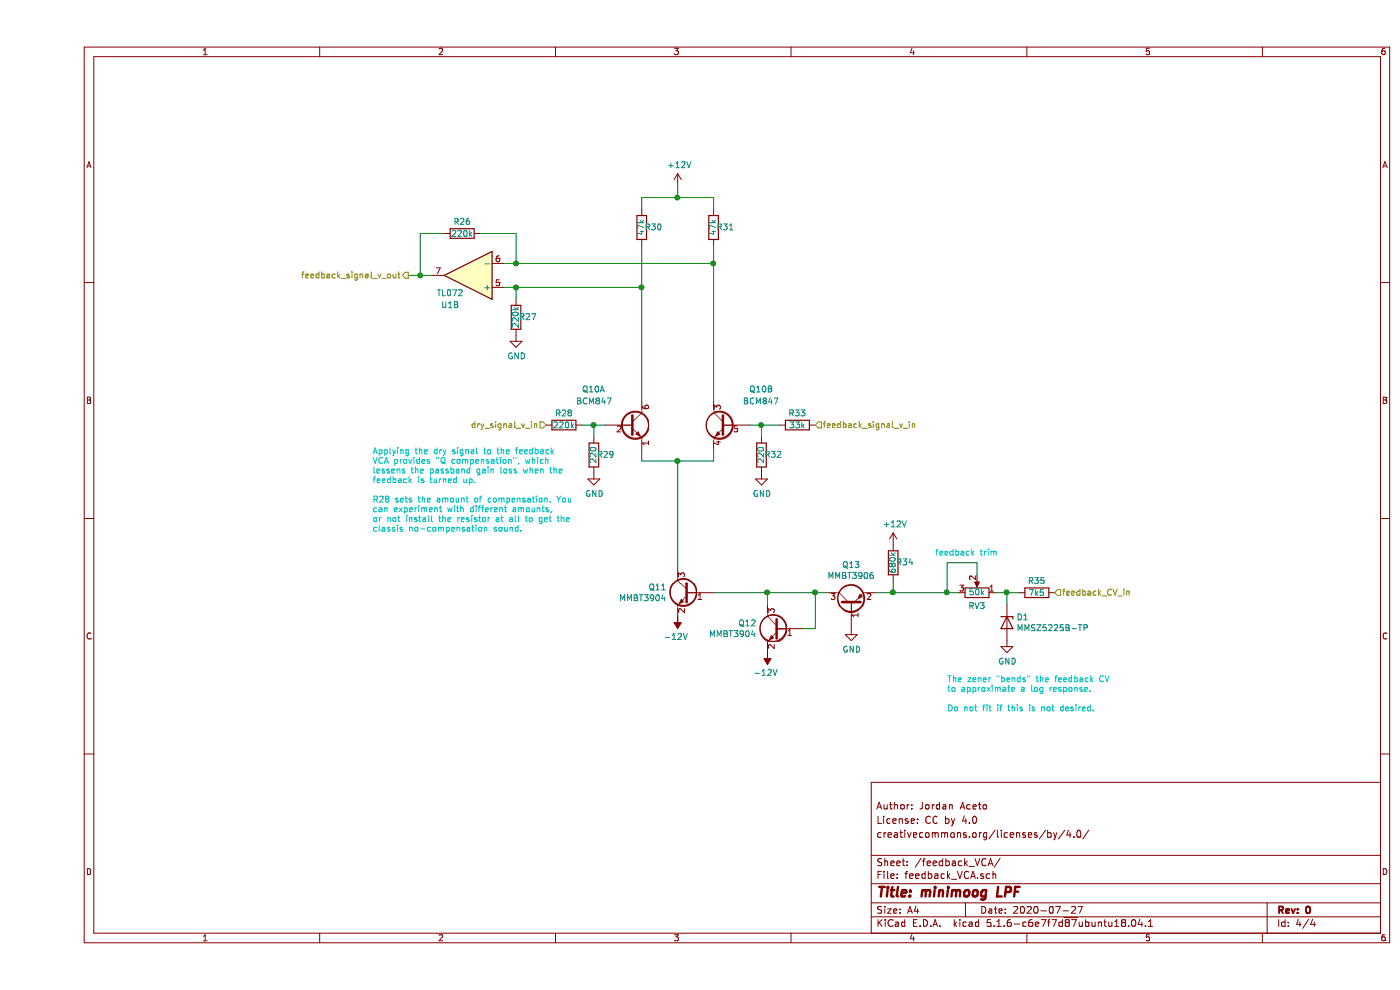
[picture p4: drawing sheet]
EESchema Schematic File Version 4
EELAYER 30 0
EELAYER END
$Descr A4 11693 8268
encoding utf-8
Sheet 4 4
Title "minimoog LPF"
Date "2020-07-27"
Rev "0"
Comp ""
Comment1 "creativecommons.org/licenses/by/4.0/"
Comment2 "License: CC by 4.0"
Comment3 "Author: Jordan Aceto"
Comment4 ""
$EndDescr
$Comp
L Amplifier_Operational:TL072 U1
U 2 1
P 3600 2300
F 0 "U1" H 3750 2550 50  0000 C CNN
F 1 "TL072" H 3750 2450 50  0000 C CNN
F 2 "Package_SO:SOIC-8_3.9x4.9mm_P1.27mm" H 3600 2300 50  0001 C CNN
F 3 "http://www.ti.com/lit/ds/symlink/tl071.pdf" H 3600 2300 50  0001 C CNN
	2    3600 2300
	-1   0    0    1   
$EndComp
$Comp
L Device:R R26
U 1 1
P 3550 1950
F 0 "R26" V 3450 1950 50  0000 C CNN
F 1 "220k" V 3550 1950 50  0000 C CNN
F 2 "Resistor_SMD:R_0805_2012Metric_Pad1.15x1.40mm_HandSolder" V 3480 1950 50  0001 C CNN
F 3 "~" H 3550 1950 50  0001 C CNN
	1    3550 1950
	0    1    1    0   
$EndComp
Wire Wire Line
	3400 1950 3200 1950
Wire Wire Line
	3200 1950 3200 2300
Wire Wire Line
	3200 2300 3300 2300
Wire Wire Line
	3900 2200 4000 2200
Wire Wire Line
	4000 2200 4000 1950
Wire Wire Line
	4000 1950 3700 1950
$Comp
L Device:R R27
U 1 1
P 4000 2650
F 0 "R27" H 3900 2650 50  0000 C CNN
F 1 "220k" V 4000 2650 50  0000 C CNN
F 2 "Resistor_SMD:R_0805_2012Metric_Pad1.15x1.40mm_HandSolder" V 3930 2650 50  0001 C CNN
F 3 "~" H 4000 2650 50  0001 C CNN
	1    4000 2650
	-1   0    0    1   
$EndComp
Wire Wire Line
	4000 2500 4000 2400
Wire Wire Line
	4000 2400 3900 2400
$Comp
L power:GND #PWR0133
U 1 1
P 4000 2800
F 0 "#PWR0133" H 4000 2550 50  0001 C CNN
F 1 "GND" H 4005 2627 50  0000 C CNN
F 2 "" H 4000 2800 50  0001 C CNN
F 3 "" H 4000 2800 50  0001 C CNN
	1    4000 2800
	1    0    0    -1  
$EndComp
$Comp
L Device:R R30
U 1 1
P 5050 1900
F 0 "R30" H 4950 1900 50  0000 C CNN
F 1 "47k" V 5050 1900 50  0000 C CNN
F 2 "Resistor_SMD:R_0805_2012Metric_Pad1.15x1.40mm_HandSolder" V 4980 1900 50  0001 C CNN
F 3 "~" H 5050 1900 50  0001 C CNN
	1    5050 1900
	-1   0    0    1   
$EndComp
$Comp
L Device:R R31
U 1 1
P 5650 1900
F 0 "R31" H 5550 1900 50  0000 C CNN
F 1 "47k" V 5650 1900 50  0000 C CNN
F 2 "Resistor_SMD:R_0805_2012Metric_Pad1.15x1.40mm_HandSolder" V 5580 1900 50  0001 C CNN
F 3 "~" H 5650 1900 50  0001 C CNN
	1    5650 1900
	-1   0    0    1   
$EndComp
$Comp
L Device:R R29
U 1 1
P 4650 3800
F 0 "R29" H 4550 3800 50  0000 C CNN
F 1 "220" V 4650 3800 50  0000 C CNN
F 2 "Resistor_SMD:R_0805_2012Metric_Pad1.15x1.40mm_HandSolder" V 4580 3800 50  0001 C CNN
F 3 "~" H 4650 3800 50  0001 C CNN
	1    4650 3800
	-1   0    0    1   
$EndComp
$Comp
L power:GND #PWR0134
U 1 1
P 4650 3950
F 0 "#PWR0134" H 4650 3700 50  0001 C CNN
F 1 "GND" H 4655 3777 50  0000 C CNN
F 2 "" H 4650 3950 50  0001 C CNN
F 3 "" H 4650 3950 50  0001 C CNN
	1    4650 3950
	1    0    0    -1  
$EndComp
$Comp
L Device:R R32
U 1 1
P 6050 3800
F 0 "R32" H 5950 3800 50  0000 C CNN
F 1 "220" V 6050 3800 50  0000 C CNN
F 2 "Resistor_SMD:R_0805_2012Metric_Pad1.15x1.40mm_HandSolder" V 5980 3800 50  0001 C CNN
F 3 "~" H 6050 3800 50  0001 C CNN
	1    6050 3800
	-1   0    0    1   
$EndComp
$Comp
L power:GND #PWR0135
U 1 1
P 6050 3950
F 0 "#PWR0135" H 6050 3700 50  0001 C CNN
F 1 "GND" H 6055 3777 50  0000 C CNN
F 2 "" H 6050 3950 50  0001 C CNN
F 3 "" H 6050 3950 50  0001 C CNN
	1    6050 3950
	1    0    0    -1  
$EndComp
$Comp
L Device:R R33
U 1 1
P 6350 3550
F 0 "R33" V 6250 3550 50  0000 C CNN
F 1 "33k" V 6350 3550 50  0000 C CNN
F 2 "Resistor_SMD:R_0805_2012Metric_Pad1.15x1.40mm_HandSolder" V 6280 3550 50  0001 C CNN
F 3 "~" H 6350 3550 50  0001 C CNN
	1    6350 3550
	0    1    1    0   
$EndComp
$Comp
L power:-12V #PWR0136
U 1 1
P 5350 5150
F 0 "#PWR0136" H 5350 5250 50  0001 C CNN
F 1 "-12V" H 5365 5323 50  0000 C CNN
F 2 "" H 5350 5150 50  0001 C CNN
F 3 "" H 5350 5150 50  0001 C CNN
	1    5350 5150
	-1   0    0    1   
$EndComp
$Comp
L power:-12V #PWR0137
U 1 1
P 6100 5450
F 0 "#PWR0137" H 6100 5550 50  0001 C CNN
F 1 "-12V" H 6115 5623 50  0000 C CNN
F 2 "" H 6100 5450 50  0001 C CNN
F 3 "" H 6100 5450 50  0001 C CNN
	1    6100 5450
	-1   0    0    1   
$EndComp
Wire Wire Line
	6100 5050 6100 4950
Wire Wire Line
	6100 4950 5650 4950
Wire Wire Line
	6100 4950 6500 4950
Wire Wire Line
	6500 4950 6500 5250
Connection ~ 6100 4950
$Comp
L power:GND #PWR0138
U 1 1
P 6800 5250
F 0 "#PWR0138" H 6800 5000 50  0001 C CNN
F 1 "GND" H 6805 5077 50  0000 C CNN
F 2 "" H 6800 5250 50  0001 C CNN
F 3 "" H 6800 5250 50  0001 C CNN
	1    6800 5250
	1    0    0    -1  
$EndComp
Wire Wire Line
	6600 4950 6500 4950
Connection ~ 6500 4950
$Comp
L Device:R_POT RV3
U 1 1
P 7850 4950
F 0 "RV3" V 7735 4950 50  0000 C CNN
F 1 "50k" V 7850 4950 50  0000 C CNN
F 2 "Potentiometer_THT:Potentiometer_Bourns_3296W_Vertical" H 7850 4950 50  0001 C CNN
F 3 "~" H 7850 4950 50  0001 C CNN
	1    7850 4950
	0    1    -1   0   
$EndComp
Wire Wire Line
	7700 4950 7600 4950
Wire Wire Line
	7600 4950 7600 4700
Wire Wire Line
	7600 4700 7850 4700
Wire Wire Line
	7850 4700 7850 4800
Connection ~ 7600 4950
Wire Wire Line
	7600 4950 7150 4950
$Comp
L Device:R R34
U 1 1
P 7150 4700
F 0 "R34" H 7050 4700 50  0000 C CNN
F 1 "680k" V 7150 4700 50  0000 C CNN
F 2 "Resistor_SMD:R_0805_2012Metric_Pad1.15x1.40mm_HandSolder" V 7080 4700 50  0001 C CNN
F 3 "~" H 7150 4700 50  0001 C CNN
	1    7150 4700
	-1   0    0    1   
$EndComp
Wire Wire Line
	7150 4850 7150 4950
Connection ~ 7150 4950
Wire Wire Line
	7150 4950 7000 4950
$Comp
L power:+12V #PWR0139
U 1 1
P 7150 4550
F 0 "#PWR0139" H 7150 4400 50  0001 C CNN
F 1 "+12V" H 7165 4723 50  0000 C CNN
F 2 "" H 7150 4550 50  0001 C CNN
F 3 "" H 7150 4550 50  0001 C CNN
	1    7150 4550
	1    0    0    -1  
$EndComp
$Comp
L power:GND #PWR0140
U 1 1
P 8100 5350
F 0 "#PWR0140" H 8100 5100 50  0001 C CNN
F 1 "GND" H 8105 5177 50  0000 C CNN
F 2 "" H 8100 5350 50  0001 C CNN
F 3 "" H 8100 5350 50  0001 C CNN
	1    8100 5350
	1    0    0    -1  
$EndComp
$Comp
L Device:R R35
U 1 1
P 8350 4950
F 0 "R35" V 8250 4950 50  0000 C CNN
F 1 "7k5" V 8350 4950 50  0000 C CNN
F 2 "Resistor_SMD:R_0805_2012Metric_Pad1.15x1.40mm_HandSolder" V 8280 4950 50  0001 C CNN
F 3 "~" H 8350 4950 50  0001 C CNN
	1    8350 4950
	0    1    1    0   
$EndComp
Text HLabel 8500 4950 2    50   Input ~ 0
feedback_CV_in
$Comp
L lpf_parts:BCM847DS135 Q10
U 2 1
P 5750 3550
F 0 "Q10" H 5350 3850 50  0000 L CNN
F 1 "BCM847" H 5300 3750 50  0000 L CNN
F 2 "lpf_footprints:SOT457" H 5950 3475 50  0001 L CIN
F 3 "" H 5750 3550 50  0001 L CNN
	2    5750 3550
	-1   0    0    -1  
$EndComp
$Comp
L lpf_parts:BCM847DS135 Q10
U 1 1
P 4950 3550
F 0 "Q10" H 4550 3850 50  0000 L CNN
F 1 "BCM847" H 4500 3750 50  0000 L CNN
F 2 "lpf_footprints:SOT457" H 5150 3475 50  0001 L CIN
F 3 "" H 4950 3550 50  0001 L CNN
	1    4950 3550
	1    0    0    -1  
$EndComp
Wire Wire Line
	4650 3650 4650 3550
Wire Wire Line
	4650 3550 4750 3550
Wire Wire Line
	6050 3550 6050 3650
Wire Wire Line
	6050 3550 5950 3550
Wire Wire Line
	5650 1750 5650 1650
Wire Wire Line
	5650 1650 5350 1650
Wire Wire Line
	5050 1650 5050 1750
Wire Wire Line
	5650 3850 5650 3750
Wire Wire Line
	5050 3750 5050 3850
$Comp
L power:+12V #PWR0141
U 1 1
P 5350 1550
F 0 "#PWR0141" H 5350 1400 50  0001 C CNN
F 1 "+12V" H 5365 1723 50  0000 C CNN
F 2 "" H 5350 1550 50  0001 C CNN
F 3 "" H 5350 1550 50  0001 C CNN
	1    5350 1550
	1    0    0    -1  
$EndComp
Wire Wire Line
	5350 1550 5350 1650
Connection ~ 5350 1650
Wire Wire Line
	5350 1650 5050 1650
Wire Wire Line
	5350 4750 5350 3850
Wire Wire Line
	5050 3850 5350 3850
Connection ~ 5350 3850
Wire Wire Line
	5350 3850 5650 3850
Wire Wire Line
	3100 2300 3200 2300
Connection ~ 3200 2300
Wire Wire Line
	6400 5250 6500 5250
Text Notes 7600 5950 0    50   ~ 0
The zener "bends" the feedback CV\nto approximate a log response.\n\nDo not fit if this is not desired.
Text HLabel 3100 2300 0    50   Output ~ 0
feedback_signal_v_out
Wire Wire Line
	5050 2050 5050 2400
Wire Wire Line
	5650 2050 5650 2200
Wire Wire Line
	4000 2200 5650 2200
Connection ~ 4000 2200
Connection ~ 5650 2200
Wire Wire Line
	5650 2200 5650 3350
Wire Wire Line
	4000 2400 5050 2400
Connection ~ 4000 2400
Connection ~ 5050 2400
Wire Wire Line
	5050 2400 5050 3350
$Comp
L Transistor_BJT:MMBT3906 Q13
U 1 1
P 6800 5050
F 0 "Q13" V 7128 5050 50  0000 C CNN
F 1 "MMBT3906" V 7037 5050 50  0000 C CNN
F 2 "Package_TO_SOT_SMD:SOT-23_Handsoldering" H 7000 4975 50  0001 L CIN
F 3 "https://www.fairchildsemi.com/datasheets/2N/2N3906.pdf" H 6800 5050 50  0001 L CNN
	1    6800 5050
	0    -1   -1   0   
$EndComp
$Comp
L Transistor_BJT:MMBT3904 Q11
U 1 1
P 5450 4950
F 0 "Q11" H 5641 4996 50  0000 L CNN
F 1 "MMBT3904" H 5641 4905 50  0000 L CNN
F 2 "Package_TO_SOT_SMD:SOT-23_Handsoldering" H 5650 4875 50  0001 L CIN
F 3 "https://www.fairchildsemi.com/datasheets/2N/2N3904.pdf" H 5450 4950 50  0001 L CNN
	1    5450 4950
	-1   0    0    -1  
$EndComp
$Comp
L Transistor_BJT:MMBT3904 Q12
U 1 1
P 6200 5250
F 0 "Q12" H 6391 5296 50  0000 L CNN
F 1 "MMBT3904" H 6391 5205 50  0000 L CNN
F 2 "Package_TO_SOT_SMD:SOT-23_Handsoldering" H 6400 5175 50  0001 L CIN
F 3 "https://www.fairchildsemi.com/datasheets/2N/2N3904.pdf" H 6200 5250 50  0001 L CNN
	1    6200 5250
	-1   0    0    -1  
$EndComp
Text Notes 7500 4650 0    50   ~ 0
feedback trim
Wire Wire Line
	6200 3550 6050 3550
Connection ~ 6050 3550
Text HLabel 6500 3550 2    50   Input ~ 0
feedback_signal_v_in
Connection ~ 4650 3550
Wire Wire Line
	4550 3550 4650 3550
Text Notes 2800 4450 0    50   ~ 0
Applying the dry signal to the feedback\nVCA provides "Q compensation", which\nlessens the passband gain loss when the\nfeedback is turned up.\n\nR28 sets the amount of compensation. You\ncan experiment with different amounts,\nor not install the resistor at all to get the \nclassis no-compensation sound.\n
$Comp
L Device:R R28
U 1 1
P 4400 3550
F 0 "R28" V 4300 3550 50  0000 C CNN
F 1 "220k" V 4400 3550 50  0000 C CNN
F 2 "Resistor_SMD:R_0805_2012Metric_Pad1.15x1.40mm_HandSolder" V 4330 3550 50  0001 C CNN
F 3 "~" H 4400 3550 50  0001 C CNN
	1    4400 3550
	0    1    1    0   
$EndComp
Text HLabel 4250 3550 0    50   Input ~ 0
dry_signal_v_in
Connection ~ 8100 4950
Wire Wire Line
	8200 4950 8100 4950
Wire Wire Line
	8100 4950 8000 4950
Wire Wire Line
	8100 5050 8100 4950
$Comp
L Device:D_Zener D1
U 1 1
P 8100 5200
F 0 "D1" V 8054 5280 50  0000 L CNN
F 1 "MMSZ5225B-TP" V 8145 5280 50  0000 L CNN
F 2 "Diode_SMD:D_SOD-123" H 8100 5200 50  0001 C CNN
F 3 "~" H 8100 5200 50  0001 C CNN
	1    8100 5200
	0    1    1    0   
$EndComp
$EndSCHEMATC
